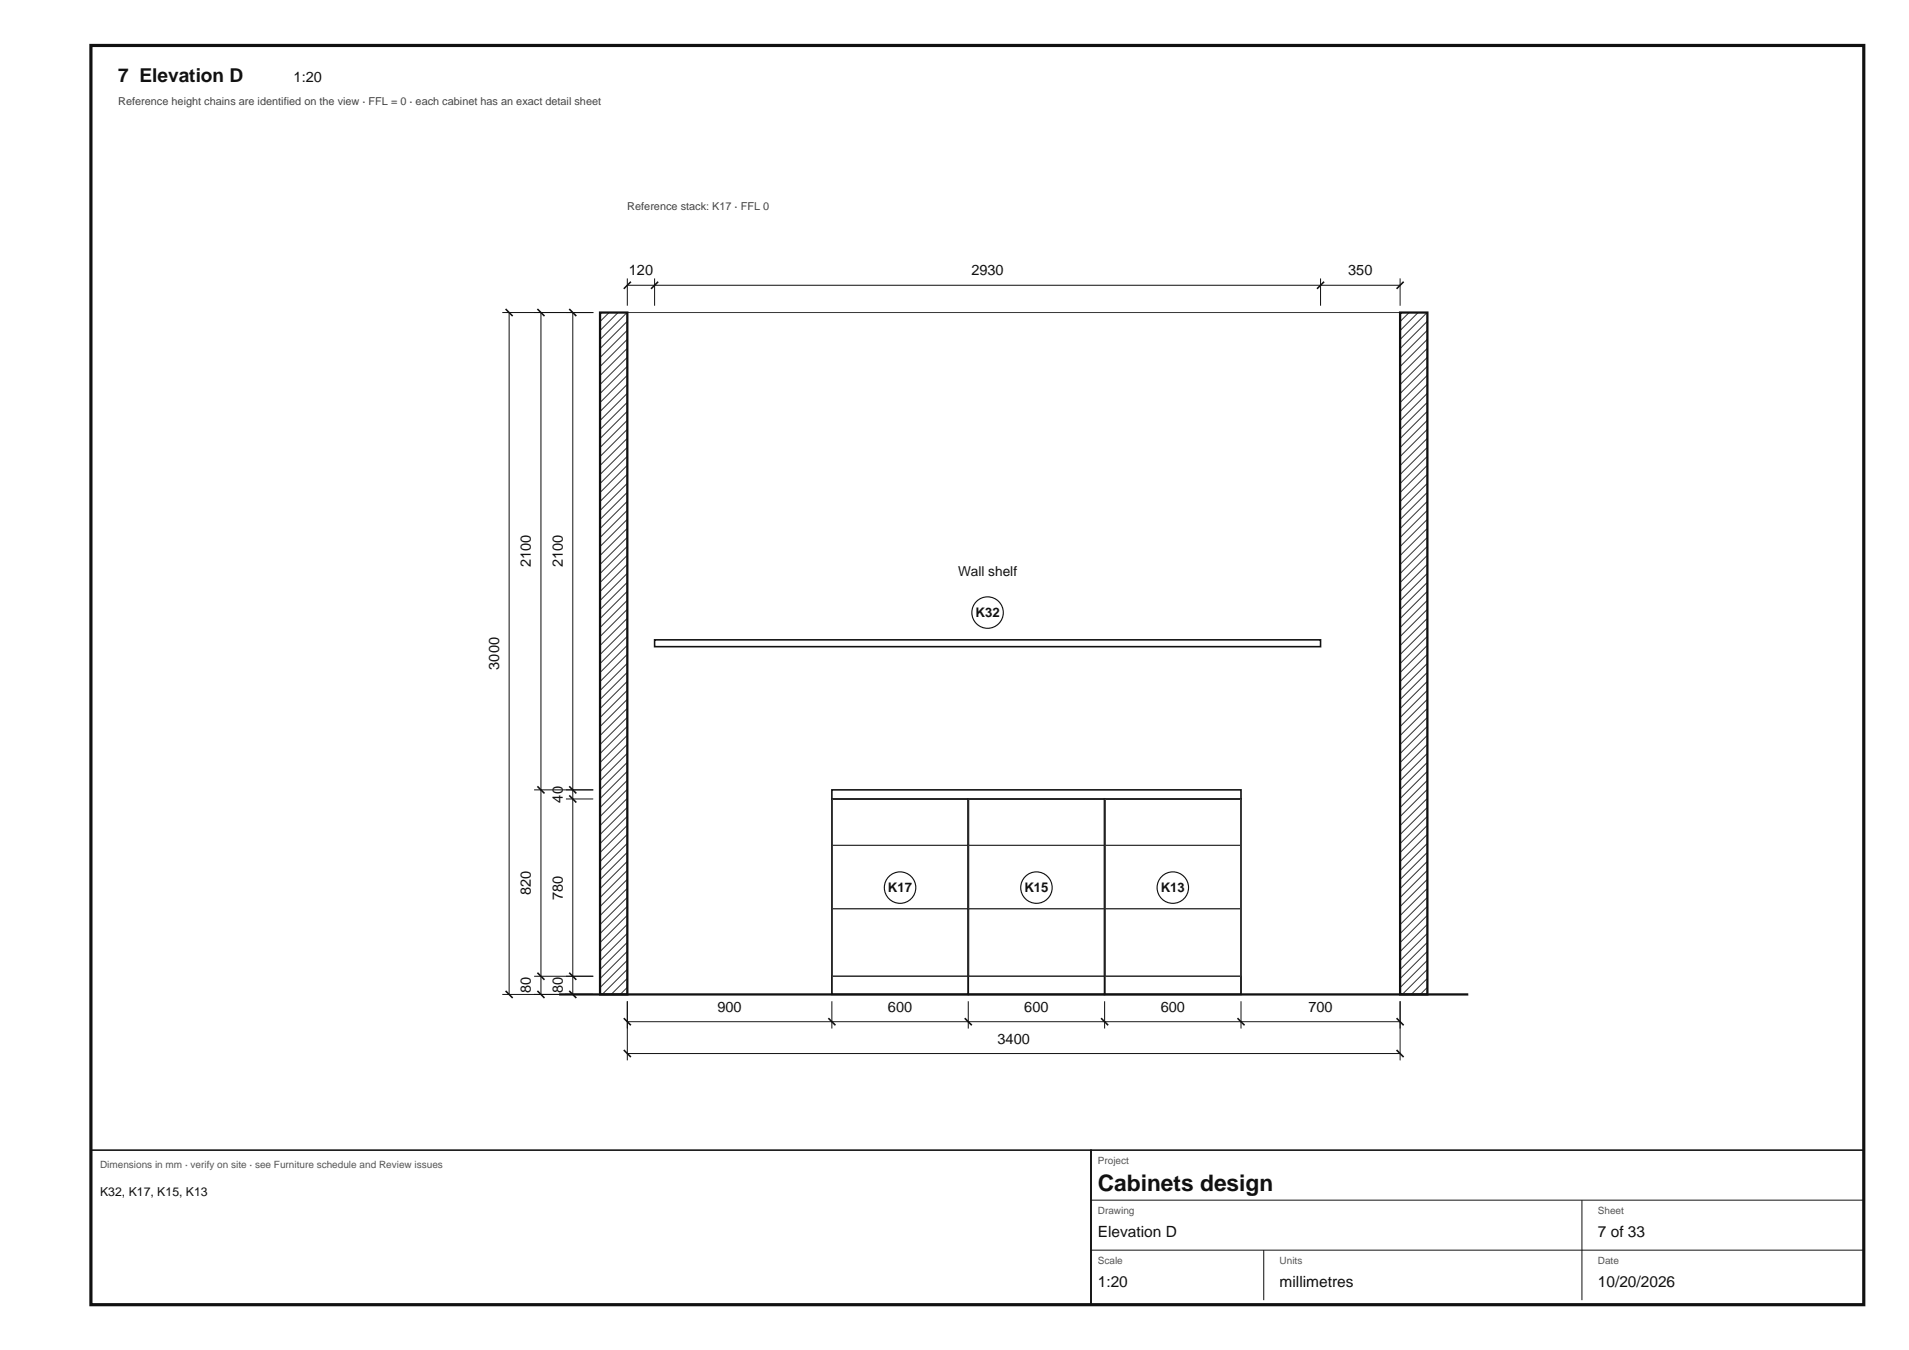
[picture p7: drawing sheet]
<svg xmlns="http://www.w3.org/2000/svg" width="420mm" height="297mm" viewBox="0 0 420 297" stroke-linecap="round" stroke-linejoin="round" font-family="sans-serif">
<path d="M20 10h390.1v277h-390.1z" fill="none" stroke="#111" stroke-width=".7" stroke-linecap="butt"/>
<path d="M138 68.8h170M138 218.8h170" fill="none" stroke="#333" stroke-width=".22"/>
<path d="M132 68.8h6v150h-6z" fill="#fff"/>
<g fill="none" stroke="#333" stroke-width=".22">
<path d="M132 68.8h.1M134 68.8l-2 2M136 68.8l-4 4M138 68.8l-6 5.9M138.1 70.6l-6.1 6.1M138.1 72.6l-6.1 6.1M138.1 74.6l-6.1 6.1M138.1 76.6l-6.1 6.1M138.1 78.5l-6.1 6.1M138.1 80.5l-6.1 6.1M138.1 82.5l-6.1 6.1M138.1 84.5l-6.1 6.1"/>
<path d="M138.1 86.5l-6.1 6.1M138.1 88.5l-6.1 6.1M138.1 90.4l-6.1 6.1M138.1 92.4l-6.1 6.1M138.1 94.4l-6.1 6.1M138.1 96.4l-6.1 6.1M138.1 98.4l-6.1 6.1M138.1 100.3l-6.1 6.1M138.1 102.3l-6.1 6.1M138.1 104.3l-6.1 6.1M138.1 106.3l-6.1 6.1M138.1 108.3l-6.1 6.1"/>
<path d="M138.1 110.2l-6.1 6.1M138.1 112.2l-6.1 6.1M138.1 114.2l-6.1 6.1M138.1 116.2l-6.1 6.1M138.1 118.2l-6.1 6.1M138.1 120.1l-6.1 6.1M138.1 122.1l-6.1 6.1M138.1 124.1l-6.1 6.1M138.1 126.1l-6.1 6.1M138.1 128.1l-6.1 6.1M138.1 130l-6.1 6.1M138.1 132l-6.1 6.1"/>
<path d="M138.1 134l-6.1 6.1M138.1 136l-6.1 6.1M138.1 138l-6.1 6.1M138.1 139.9l-6.1 6.1M138.1 141.9l-6.1 6.1M138.1 143.9l-6.1 6.1M138.1 145.9l-6.1 6.1M138.1 147.9l-6.1 6.1M138.1 149.8l-6.1 6.1M138.1 151.8l-6.1 6.1M138.1 153.8l-6.1 6.1M138.1 155.8l-6.1 6.1"/>
<path d="M138.1 157.8l-6.1 6.1M138.1 159.7l-6.1 6.1M138.1 161.7l-6.1 6.1M138.1 163.7l-6.1 6.1M138.1 165.7l-6.1 6.1M138.1 167.7l-6.1 6.1M138.1 169.6l-6.1 6.1M138.1 171.6l-6.1 6.1M138.1 173.6l-6.1 6.1M138.1 175.6l-6.1 6.1M138.1 177.6l-6.1 6.1M138.1 179.5l-6.1 6.1"/>
<path d="M138.1 181.5l-6.1 6.1M138.1 183.5l-6.1 6.1M138.1 185.5l-6.1 6.1M138.1 187.5l-6.1 6.1M138.1 189.4l-6.1 6.1M138.1 191.4l-6.1 6.1M138.1 193.4l-6.1 6.1M138.1 195.4l-6.1 6.1M138.1 197.4l-6.1 6.1M138.1 199.3l-6.1 6.1M138.1 201.3l-6.1 6.1M138.1 203.3l-6.1 6.1"/>
<path d="M138.1 205.3l-6.1 6.1M138.1 207.3l-6.1 6.1M138.1 209.2l-6.1 6.1M138.1 211.2l-6.1 6.1M138.1 213.2l-5.6 5.6M138.1 215.2l-3.6 3.6M138.1 217.2l-1.7 1.6"/>
</g>
<path d="M132 68.8h6v150h-6z" fill="none" stroke="#111" stroke-width=".5"/>
<path d="M308 68.8h6v150h-6z" fill="#fff"/>
<g fill="none" stroke="#333" stroke-width=".22">
<path d="M308 68.8h.1M310 68.8l-2 2M312 68.8l-4 4M314 68.8l-6 5.9M314.1 70.6l-6.1 6.1M314.1 72.6l-6.1 6.1M314.1 74.6l-6.1 6.1M314.1 76.6l-6.1 6.1M314.1 78.5l-6.1 6.1M314.1 80.5l-6.1 6.1M314.1 82.5l-6.1 6.1M314.1 84.5l-6.1 6.1"/>
<path d="M314.1 86.5l-6.1 6.1M314.1 88.5l-6.1 6.1M314.1 90.4l-6.1 6.1M314.1 92.4l-6.1 6.1M314.1 94.4l-6.1 6.1M314.1 96.4l-6.1 6.1M314.1 98.4l-6.1 6.1M314.1 100.3l-6.1 6.1M314.1 102.3l-6.1 6.1M314.1 104.3l-6.1 6.1M314.1 106.3l-6.1 6.1M314.1 108.3l-6.1 6.1"/>
<path d="M314.1 110.2l-6.1 6.1M314.1 112.2l-6.1 6.1M314.1 114.2l-6.1 6.1M314.1 116.2l-6.1 6.1M314.1 118.2l-6.1 6.1M314.1 120.1l-6.1 6.1M314.1 122.1l-6.1 6.1M314.1 124.1l-6.1 6.1M314.1 126.1l-6.1 6.1M314.1 128.1l-6.1 6.1M314.1 130l-6.1 6.1M314.1 132l-6.1 6.1"/>
<path d="M314.1 134l-6.1 6.1M314.1 136l-6.1 6.1M314.1 138l-6.1 6.1M314.1 139.9l-6.1 6.1M314.1 141.9l-6.1 6.1M314.1 143.9l-6.1 6.1M314.1 145.9l-6.1 6.1M314.1 147.9l-6.1 6.1M314.1 149.8l-6.1 6.1M314.1 151.8l-6.1 6.1M314.1 153.8l-6.1 6.1M314.1 155.8l-6.1 6.1"/>
<path d="M314.1 157.8l-6.1 6.1M314.1 159.7l-6.1 6.1M183.1 175.8h29.9v10.2h-29.9zM213.1 175.8h29.9v10.2h-29.9zM243.1 175.8h29.9v10.2h-29.9zM314.1 161.7l-6.1 6.1M314.1 163.7l-6.1 6.1M314.1 165.7l-6.1 6.1M314.1 167.7l-6.1 6.1M314.1 169.6l-6.1 6.1M314.1 171.6l-6.1 6.1M314.1 173.6l-6.1 6.1"/>
<path d="M314.1 175.6l-6.1 6.1M314.1 177.6l-6.1 6.1M314.1 179.5l-6.1 6.1M183.1 199.9h29.9v14.9h-29.9zM183.1 186h29.9v13.9h-29.9zM213.1 199.9h29.9v14.9h-29.9zM213.1 186h29.9v13.9h-29.9zM243.1 199.9h29.9v14.9h-29.9zM243.1 186h29.9v13.9h-29.9zM314.1 181.5l-6.1 6.1M314.1 183.5l-6.1 6.1M314.1 185.5l-6.1 6.1"/>
<path d="M314.1 187.5l-6.1 6.1M314.1 189.4l-6.1 6.1M314.1 191.4l-6.1 6.1M314.1 193.4l-6.1 6.1M314.1 195.4l-6.1 6.1M314.1 197.4l-6.1 6.1M314.1 199.3l-6.1 6.1M183 214.8h90v4h-90zM183 214.8h90M314.1 201.3l-6.1 6.1M314.1 203.3l-6.1 6.1M314.1 205.3l-6.1 6.1"/>
<path d="M314.1 207.3l-6.1 6.1M314.1 209.2l-6.1 6.1M314.1 211.2l-6.1 6.1M314.1 213.2l-5.6 5.6M314.1 215.2l-3.6 3.6M314.1 217.2l-1.6 1.6"/>
</g>
<path d="M308 68.8h6v150h-6zM123 218.8h200" fill="none" stroke="#111" stroke-width=".5"/>
<g fill="none" stroke="#111" stroke-width=".35">
<path d="M111.2 68l1.6 1.5M118.2 68l1.6 1.5M125.2 68l1.6 1.5M138.8 62l-1.6 1.5M144.8 62l-1.6 1.5M291.3 62l-1.5 1.5M308.8 62l-1.5 1.5M144 140.8h146.5v1.5h-146.5zM118.2 173l1.6 1.5M125.2 175l1.6 1.6M125.2 173l1.6 1.5M183 173.8h90v2h-90z"/>
<path d="M183 175.8h30v43h-30zM213 175.8h30v43h-30zM243 175.8h30v43h-30zM111.2 218l1.6 1.6M118.2 218l1.6 1.6M118.2 214l1.6 1.6M125.2 218l1.6 1.6M125.2 214l1.6 1.6M137.2 224l1.6 1.6M137.2 231l1.6 1.6M182.2 224l1.6 1.6M212.2 224l1.6 1.6"/>
<path d="M242.3 224l1.5 1.6M272.3 224l1.5 1.6M307.3 224l1.5 1.6M307.3 231l1.5 1.6"/>
</g>
<g fill="none" stroke="#111" stroke-width=".22">
<path d="M110.5 68.8h20M112 68.8v150M119 68.8v150M126 68.8v150M138 61.3v6M138 62.8h170M144 61.3v6M290.5 61.3v6M308 61.3v6M117.5 173.8h13M124.5 175.8h6M110.5 218.8h20"/>
<path d="M117.5 214.8h13M138 224.8h170M138 220.3v13M138 231.8h170M183 220.3v6M213 220.3v6M243 220.3v6M273 220.3v6M308 220.3v13"/>
</g>
<circle cx="217.3" cy="134.8" r="3.5" fill="#fff"/>
<circle cx="217.3" cy="134.8" r="3.5" fill="none" stroke="#111" stroke-width=".25"/>
<circle cx="198" cy="195.3" r="3.5" fill="#fff"/>
<circle cx="198" cy="195.3" r="3.5" fill="none" stroke="#111" stroke-width=".25"/>
<circle cx="228" cy="195.3" r="3.5" fill="#fff"/>
<circle cx="228" cy="195.3" r="3.5" fill="none" stroke="#111" stroke-width=".25"/>
<circle cx="258" cy="195.3" r="3.5" fill="#fff"/>
<circle cx="258" cy="195.3" r="3.5" fill="none" stroke="#111" stroke-width=".25"/>
<path d="M20 253h220v34h-220zM240 253h170.1v34h-170.1z" fill="none" stroke="#111" stroke-width=".35"/>
<path d="M240 264h170.1M240 275h170.1M278 275v11M348 264v22" fill="none" stroke="#111" stroke-width=".22"/>
<text font-size="5" fill="#111" x="241.5" y="262">Cabinets design</text>
<text font-size="4.2" fill="#111" x="26" y="18">7 Elevation D</text>
<g font-size="3.4" fill="#111">
<text x="241.5" y="272">Elevation D</text>
<text x="351.5" y="272">7 of 33</text>
<text x="241.5" y="283">1:20</text>
<text x="281.5" y="283">millimetres</text>
<text x="351.5" y="283">10/20/2026</text>
</g>
<g font-size="3.2" fill="#111">
<text x="64.6" y="18">1:20</text>
<text x="138.3" y="60.6">120</text>
<text x="213.7" y="60.6">2930</text>
<text x="296.6" y="60.6">350</text>
<text x="116.8" y="124.8" transform="rotate(-90 116.8 124.8)">2100</text>
<text x="123.8" y="124.8" transform="rotate(-90 123.8 124.8)">2100</text>
<text x="109.8" y="147.3" transform="rotate(-90 109.8 147.3)">3000</text>
<text x="123.8" y="176.6" transform="rotate(-90 123.8 176.6)">40</text>
<text x="116.8" y="196.9" transform="rotate(-90 116.8 196.9)">820</text>
<text x="123.8" y="197.9" transform="rotate(-90 123.8 197.9)">780</text>
<text x="116.8" y="218.6" transform="rotate(-90 116.8 218.6)">80</text>
<text x="123.8" y="218.6" transform="rotate(-90 123.8 218.6)">80</text>
<text x="157.9" y="222.6">900</text>
<text x="195.4" y="222.6">600</text>
<text x="225.4" y="222.6">600</text>
<text x="255.4" y="222.6">600</text>
<text x="287.9" y="222.6">700</text>
<text x="219.5" y="229.6">3400</text>
</g>
<text font-size="3" fill="#111" x="210.8" y="126.8">Wall shelf</text>
<g font-size="2.9" fill="#111">
<text x="214.6" y="135.8">K32</text>
<text x="195.4" y="196.3">K17</text>
<text x="225.4" y="196.3">K15</text>
<text x="255.4" y="196.3">K13</text>
</g>
<text font-size="2.7" fill="#111" x="22" y="263">K32, K17, K15, K13</text>
<g font-size="2.4" fill="#444">
<text x="26" y="23">Reference height chains are identified on the view · FFL = 0 · each cabinet has an exact detail sheet</text>
<text x="138" y="46.3">Reference stack: K17 · FFL 0</text>
</g>
<g font-size="2.2" fill="#555">
<text x="22" y="257">Dimensions in mm · verify on site · see Furniture schedule and Review issues</text>
<text x="241.5" y="256">Project</text>
<text x="241.5" y="267">Drawing</text>
<text x="351.5" y="267">Sheet</text>
<text x="241.5" y="278">Scale</text>
<text x="281.5" y="278">Units</text>
<text x="351.5" y="278">Date</text>
</g>
</svg>
